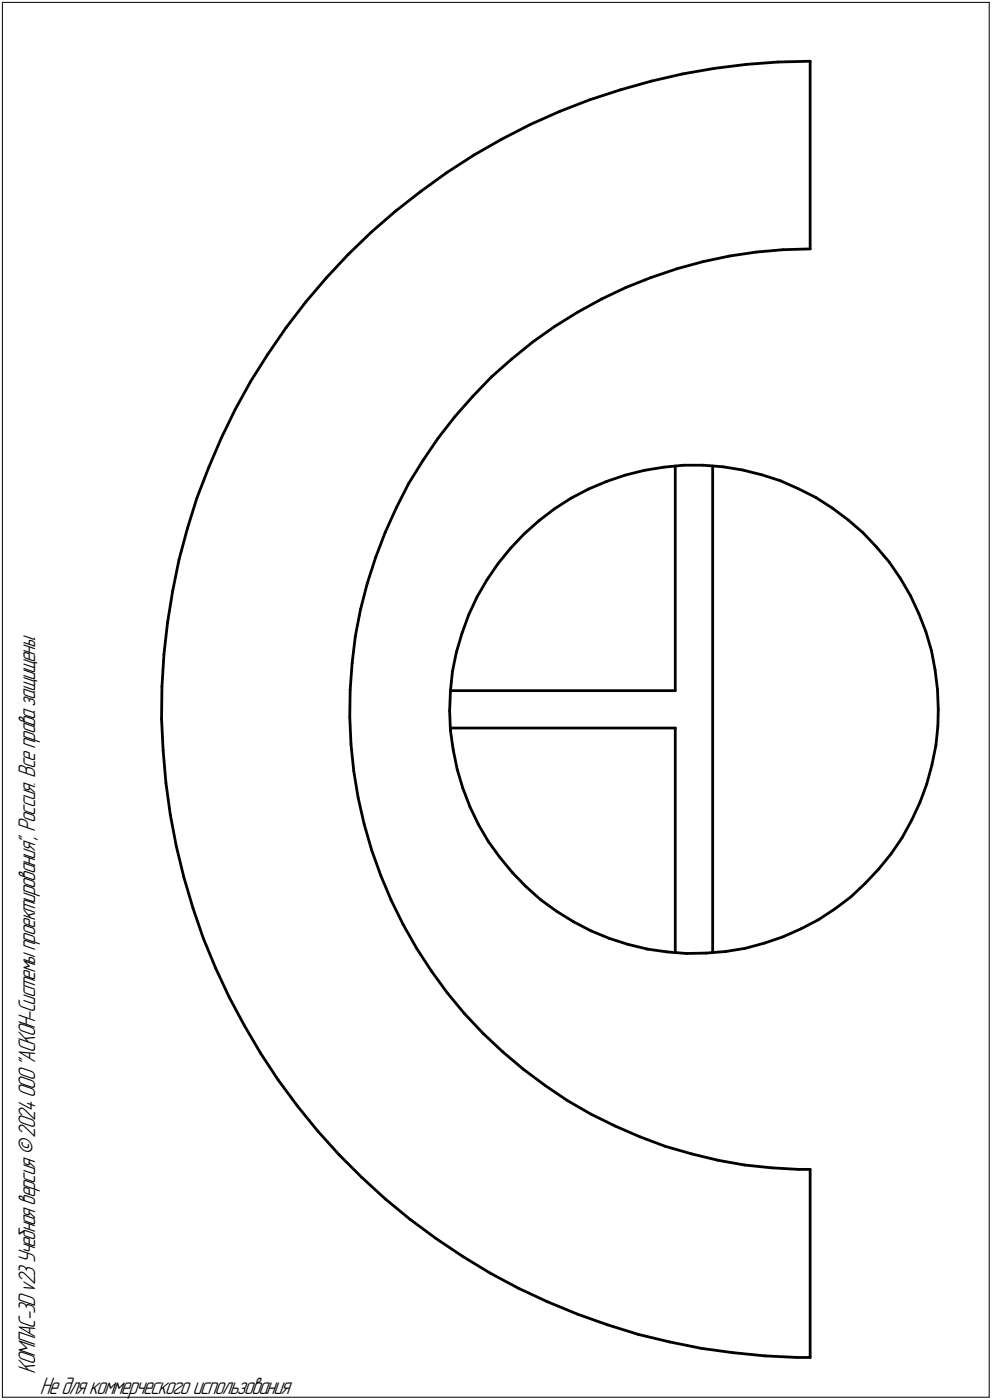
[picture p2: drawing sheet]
<svg xmlns="http://www.w3.org/2000/svg" width="211mm" height="298mm" viewBox="0 0 211 298" stroke-linecap="round" stroke-linejoin="round" font-family="sans-serif">
<g fill="none" stroke="#000" stroke-width=".59">
<path d="M132 19.1l6.6-1.8zM138.6 17.3l6.6-1.6zM145.2 15.7l6.8-1.1zM152 14.6l6.7-.9zM158.7 13.7l6.8-.5zM165.5 13.2l6.9-.2zM172.4 13v40zM95.1 36.7l5.7-3.7zM100.8 33l6-3.4zM106.8 29.6l6.1-3.1zM112.9 26.5l6.2-2.8zM119.1 23.7l6.4-2.4z"/>
<path d="M125.5 21.3l6.5-2.2zM69.4 59.2l-4.4 5.1zM74.1 54.2l4.9-4.8zM74.1 54.2l-4.7 5zM79 49.4l5.2-4.4zM84.2 45l5.4-4.3zM89.6 40.7l5.5-4zM138.5 59.1l5.5-1.9zM144 57.2l5.6-1.5zM149.6 55.7l5.6-1.2zM155.2 54.5l5.7-.8zM160.9 53.7l5.7-.5z"/>
<path d="M166.6 53.2l5.8-.2zM57 75.4l-3.7 5.8zM60.9 69.8l-3.9 5.6zM65 64.3l-4.1 5.5zM108.9 76.5l4.5-3.7zM113.4 72.8l4.6-3.3zM118 69.5l4.9-3zM122.9 66.5l5.1-2.8zM128 63.7l5.2-2.5zM133.2 61.2l5.3-2.1zM44.4 99.7l-2.5 6.3zM47.1 93.3l-2.7 6.4z"/>
<path d="M50 87.2l-2.9 6.1zM53.3 81.2l-3.3 6zM90 98l-3 5zM93.2 93.3l-3.2 4.7zM96.8 88.7l-3.6 4.6zM100.6 84.4l-3.8 4.3zM104.6 80.3l4.3-3.8zM104.6 80.3l-4 4.1zM141.2 99.5l4.3-.4zM143.7 99.2v47.9zM145.5 99.1h4.1zM149.6 99.1l4.2 .3z"/>
<path d="M151.6 99.2v103.7zM153.8 99.4l4.2 .7zM38.1 119.1l-1.4 6.7zM39.9 112.5l-1.8 6.6zM41.9 106l-2 6.5zM79.9 118.7l-1.8 5.5zM82 113.4l-2.1 5.3zM84.3 108.1l-2.3 5.3zM87 103l-2.7 5.1zM106 120l-2.4 3.4zM108.6 116.8l-2.6 3.2zM111.5 113.7l3.1-2.8z"/>
<path d="M111.5 113.7l-2.9 3.1zM114.6 110.9l3.3-2.5zM117.9 108.4l3.6-2.3zM121.5 106.1l3.7-2zM125.2 104.1l3.8-1.6zM129 102.5l4-1.3zM133 101.2l4.1-1zM137.1 100.2l4.1-.7zM158 100.1l4.1 1zM162.1 101.1l3.9 1.3zM166 102.4l3.8 1.7zM169.8 104.1l3.8 1.8z"/>
<path d="M173.6 105.9l3.5 2.3zM177.1 108.2l3.4 2.5zM180.5 110.7l3.1 2.8zM183.6 113.5l2.9 3zM186.5 116.5l2.7 3.2zM189.2 119.7l2.4 3.5zM34.9 139.4l-.4 6.8zM35.6 132.6l-.7 6.8zM36.7 125.8l-1.1 6.8zM75.6 135.5l-.7 5.6zM76.7 129.8l-1.1 5.7zM78.1 124.2l-1.4 5.6z"/>
<path d="M97.1 138.9l-.8 4.1zM98.3 134.9l-1.2 4zM99.7 130.9l-1.4 4zM101.5 127.1l-1.8 3.8zM103.6 123.4l-2.1 3.7zM191.6 123.2l2.1 3.6zM193.7 126.8l1.8 3.8zM195.5 130.6l1.5 3.9zM197 134.5l1.2 4.1zM198.2 138.6l.8 4.1zM34.4 153.1l.3 6.8zM34.5 146.2l-.1 6.9z"/>
<path d="M34.7 159.9l.6 6.8zM74.4 152.7l.3 5.7zM74.5 146.9l-.1 5.8zM74.7 158.4l.6 5.8zM74.9 141.1l-.4 5.8zM95.7 151.4l.1 4.1zM95.8 147.2l-.1 4.2zM95.8 155.5l.6 4.2zM95.8 147.1h47.9zM95.8 155h47.9zM96.3 143l-.5 4.2zM96.4 159.7l.9 4.1z"/>
<path d="M143.7 155v47.9zM199 142.7l.5 4.1zM199.1 158.7l-.8 4.2zM199.5 146.8l.1 4.2zM199.6 154.6l-.5 4.1zM199.6 151v3.6zM35.3 166.7l.9 6.8zM36.2 173.5l1.3 6.7zM75.3 164.2l.9 5.6zM76.2 169.8l1.3 5.6zM77.5 175.4l1.6 5.6zM97.3 163.8l1.2 4z"/>
<path d="M98.5 167.8l1.5 4zM100 171.8l1.8 3.7zM101.8 175.5l2.1 3.7zM103.9 179.2l2.4 3.3zM191.9 178.4l-2.3 3.5zM194 174.7l-2.1 3.7zM195.7 170.9l-1.7 3.8zM197.2 167l-1.5 3.9zM198.3 162.9l-1.1 4.1zM37.5 180.2l1.6 6.6zM39.1 186.8l2 6.6zM41.1 193.4l2.2 6.4z"/>
<path d="M43.3 199.8l2.6 6.4zM79.1 181l1.9 5.4zM81 186.4l2.2 5.3zM83.2 191.7l2.6 5.1zM85.8 196.8l2.8 5.1zM106.3 182.5l2.8 3.3zM109.1 185.8l2.8 3zM111.9 188.8l3.2 2.8zM115.1 191.6l3.3 2.5zM118.4 194.1l3.6 2.2zM122 196.3l3.7 1.9zM125.7 198.2l3.9 1.6z"/>
<path d="M129.6 199.8l4 1.3zM166.6 199.5l3.8-1.7zM170.4 197.8l3.8-2zM174.2 195.8l3.4-2.3zM177.6 193.5l3.4-2.5zM181 191l3.1-2.9zM186.9 185.1l-2.8 3zM189.6 181.9l-2.7 3.2zM45.9 206.2l2.9 6.1zM48.8 212.3l3.2 6.1zM52 218.4l3.5 5.9zM88.6 201.9l3.2 4.9z"/>
<path d="M91.8 206.8l3.4 4.6zM95.2 211.4l3.6 4.4zM98.8 215.8l4 4.2zM133.6 201.1l4.2 1zM137.8 202.1l4.1 .6zM141.9 202.7l4.1 .3zM146 203l4.3-.1zM150.3 202.9l4.1-.3zM154.4 202.6l4.2-.7zM158.6 201.9l4-1.1zM162.6 200.8l4-1.3zM55.5 224.3l3.7 5.7z"/>
<path d="M59.2 230l4 5.5zM63.2 235.5l4.4 5.3zM102.8 220l4.1 3.9zM106.9 223.9l4.4 3.8zM111.3 227.7l4.7 3.4zM116 231.1l4.7 3.3zM120.7 234.4l5 2.8zM125.7 237.2l5.2 2.6zM130.9 239.8l5.2 2.3zM67.6 240.8l4.5 5.1zM72.1 245.9l4.9 4.8zM77 250.7l5 4.7z"/>
<path d="M82 255.4l5.3 4.3zM87.3 259.7l5.5 4zM136.1 242.1l5.5 2zM141.6 244.1l5.6 1.6zM147.2 245.7l5.5 1.4zM152.7 247.1l5.7 1zM158.4 248.1l5.7 .6zM164.1 248.7l5.7 .3zM169.8 249h2.6zM172.4 249v40.1zM92.8 263.7l5.7 3.8zM98.5 267.5l5.8 3.6z"/>
<path d="M104.3 271.1l6 3.2zM110.3 274.3l6.2 2.9zM116.5 277.2l6.4 2.6zM122.9 279.8l6.4 2.3zM129.3 282.1l6.5 2zM135.8 284.1l6.7 1.6zM142.5 285.7l6.7 1.4zM149.2 287.1l6.8 .9zM156 288l6.7 .7zM162.7 288.7l6.9 .4zM169.6 289.1h2.8z"/>
</g>
<path d="M.5 .5v297zM.5 .5h210zM210.5 .5v297zM.5 297.5h210z" fill="none" stroke="#000" stroke-width=".21"/>
<g font-size="5.4">
<text x="7.5" y="292.5" transform="rotate(-90 7.5 292.5)">КОМПАС-3Dv23Учебнаяверсия©2024ООО&quot;АСКОН-Системыпроектирования&quot;, Россия. Всеправазащищены.</text>
<text x="8.5" y="296.7">Недлякоммерческогоиспользования</text>
</g>
</svg>
